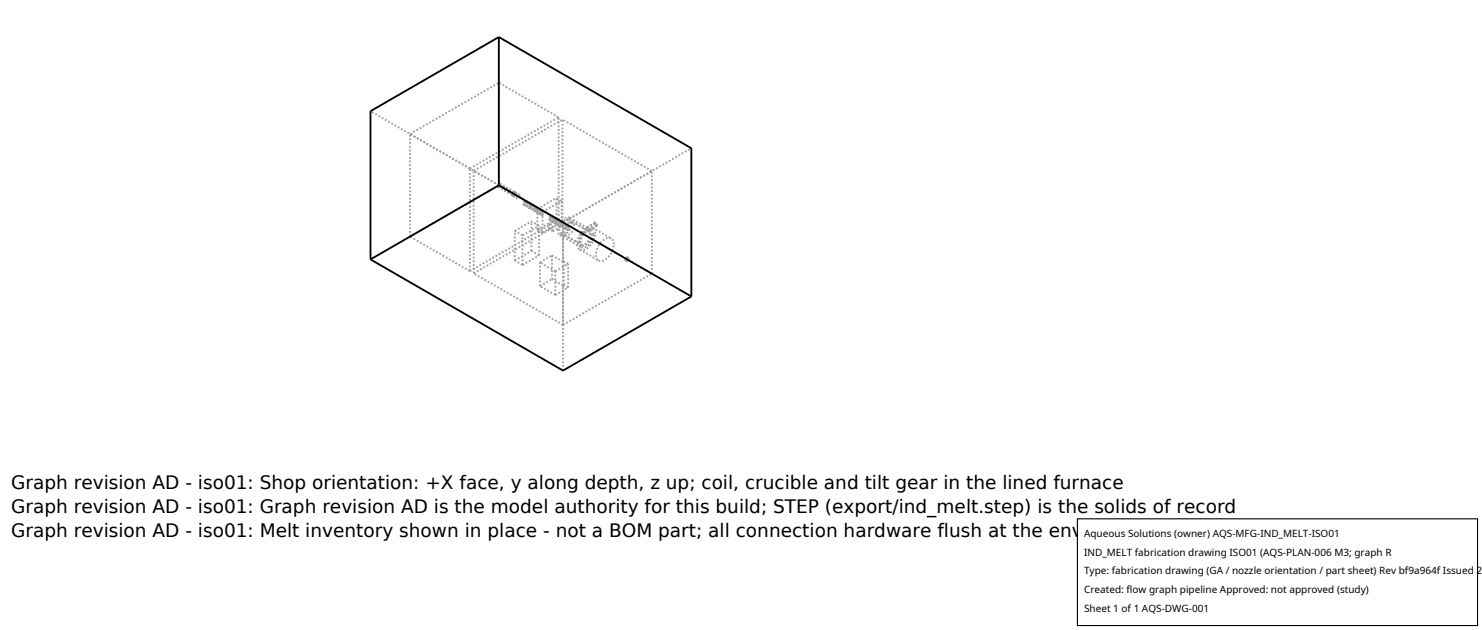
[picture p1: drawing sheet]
<svg xmlns="http://www.w3.org/2000/svg" width="212mm" height="90mm" viewBox="0 0 212 90" stroke-linecap="round" stroke-linejoin="round" font-family="sans-serif">
<g fill="none" stroke="#a0a0a0" stroke-width=".26" stroke-dasharray=".3 .3" stroke-linecap="butt">
<path d="M58.6 19.1l12.6-7.3M79.8 16.7l-8.6-4.9M58.6 33.8v-14.7M58.6 33.8l12.6-7.3M67.1 38.7v-14.6M67.1 24.1l12.7-7.4M67.1 38.7l12.7-7.3M67.1 24.1l-8.5-5M67.1 38.7l-8.5-4.9M67.7 39v-14.6M67.7 24.4l12.6-7.3M67.7 39l12.6-7.3"/>
<path d="M71.1 26.7l.2-.1 .1-.3M71.1 26.7l2.2 1.3M71.1 26.7l.2-.1 .1-.2M71.1 26.7l2.2 1.2M71.2 26.5v-14.7M71.4 26.3l-.3 .1v.3M71.4 26.3l2.2 1.2M71.4 26.2l-.3 .2v.3M71.4 26.2l2.2 1.3M71.4 26.4v-.1M71.4 26.3v-.1M73.3 28v-.4l.3-.1"/>
<path d="M73.3 28l.5 .3M73.3 28l.2-.1 .1-.3M73.3 27.9h.2l.1-.3M73.5 37.2v-4.2M73.5 37.2l2.4-1.4M73.5 33l2.4-1.4M73.6 27.5l-.3 .1v.3M73.6 27.5l-.3 .2v.3M73.6 27.5l.1 .1M73.6 27.5l.5 .3M73.6 27.6v-.1M73.7 27.6l-.2 .3-.2 .1"/>
<path d="M73.8 28.3v-.3l.3-.2M74.1 27.8l.1 .1M74.2 27.9l-.1 .3-.3 .1M74.6 37.8l-1.1-.6M74.6 37.8v-4.2M74.6 33.6l-1.1-.6M74.6 37.8l2.4-1.3M74.6 33.6l2.4-1.4M74.8 29.2h.2l.1-.3M74.8 29.2l.4 .2M74.8 29.2l.2-.1 .1-.2M75 28.8l-.2 .1v.3"/>
<path d="M75 28.8l.4 .2M75.1 28.9l-.1-.1M75.2 29.4h.2l.1-.3M75.2 29.4l.1-.1 .1-.2M75.4 29l-.2 .2v.2M75.4 29l-.3 .1 .1 .3M75.4 29.1v-.1M75.5 29.1l-.1-.1M75.5 29.6h.2l.1-.3M75.5 29.6l.4 .3M75.5 29.6l.2-.1 .1-.2M75.5 29.6l.4 .2"/>
<path d="M75.7 29.3l-.2 .1v.2M75.7 29.3l.4 .2M75.8 29.2l-.3 .1v.3M75.8 29.2l.3 .2M75.8 29.3h-.1M75.8 29.3v-.1M75.9 29.9l.2-.1 .1-.3M75.9 35.8v-4.2M75.9 29.8l.2-.1 .1-.1M76.1 29.5l-.2 .1v.2M76.1 29.4l-.2 .1v.4M76.2 29.6l-.1-.1"/>
<path d="M76.2 29.5l-.1-.1M76.3 30.1l.2-.1 .1-.3M76.3 30.1l.3 .2M76.3 30h.1l.1-.2M76.3 30l.3 .2M76.5 29.7l-.2 .1v.2M76.5 29.7l.3 .2M76.5 29.6l-.2 .2v.3M76.5 29.6l.4 .2M76.5 29.8v-.1M76.6 29.7l-.1-.1M76.6 30.3l.2-.1 .1-.2"/>
<path d="M76.6 30.2h.2l.1-.2M76.7 32.8v-3M76.7 32.8l2.8-1.6M76.7 29.8l2.8-1.5M76.8 29.9l-.2 .1v.2M76.9 29.8l-.3 .2v.3M76.9 30l-.1-.1M76.9 30v-.2M77 30.5l.2-.1 .1-.2M77 30.5l.4 .2M77 36.5l-1.1-.7M77 36.5v-4.3"/>
<path d="M77 32.2l-1.1-.6M77 30.4h.2l.1-.2M77 30.4l.4 .2M77.1 37.5l1.7-1M77.2 30.1l-.2 .1v.2M77.2 30.1l.4 .2M77.2 30l-.2 .2v.3M77.2 30l.4 .3M77.3 30.2l-.1-.1M77.3 30.2l-.1-.2M77.4 30.7l.2-.1 .1-.2M77.4 30.6h.1l.1-.2"/>
<path d="M77.5 33.2l-.8-.4M77.5 30.3l-.8-.5M77.5 33.2v-2.9M77.5 33.2l1.4-.8M77.5 30.3l2.7-1.6M77.6 30.3l-.2 .1v.2M77.6 30.3l-.3 .1 .1 .3M77.6 30.4v-.1M77.7 30.4l-.1-.1M78.4 32.1l.5 .3M78.4 32.1l1.1-.7M78.4 32.7v-.6"/>
<path d="M78.4 32.7l1.1-.6M78.5 31.3h.2l.1-.3M78.5 31.3l.3 .3M78.5 31.3l.1-.1 .1-.2M78.5 31.3l.4 .2M78.7 30.9l-.2 .2v.2M78.7 30.9l.3 .3M78.7 30.9l-.3 .2 .1 .2M78.7 30.9l.4 .2M78.7 31v-.1M78.8 31l-.1-.1M78.8 31.6l.2-.1 .1-.3"/>
<path d="M78.8 36.5v3.4M78.9 31.5l.1-.1 .1-.2M78.9 33v-.6M78.9 33l1.1-.6M78.9 33l-.5-.3M79 31.2l-.1 .1v.2M79.1 31.1l-.3 .2v.3M79.1 31.2h-.1M79.1 31.2v-.1M79.2 31.8l.2-.1 .1-.3M79.2 31.8l.3 .2M79.2 31.7l.2-.1 .1-.1"/>
<path d="M79.2 31.7l.4 .2M79.3 38.7l1.8-1M79.3 38.7l-2.2-1.2M79.4 31.4l-.2 .1v.2M79.4 31.4l.4 .2M79.4 31.3l-.2 .2v.3M79.4 31.3l.4 .2M79.5 31.5l-.1-.1M79.5 31.4l.5 .3M79.5 31.2v-2.9M79.5 32.1v-.7M79.5 31.4l-.1-.1"/>
<path d="M79.5 32l.3-.1 .1-.3M79.6 31.9h.1l.1-.2M79.8 31.6l-.2 .1v.2M79.8 31.4v-14.7M79.8 31.4l-8.6-4.9M79.8 31.5l-.2 .2-.1 .3M79.8 31.7v-.1M79.9 31.6l-.1-.1M79.9 32.2l.2-.1 .1-.2M79.9 32.2l.4 .2M79.9 32.1h.2l.1-.2M79.9 32.1l.4 .2"/>
<path d="M80 33.6h.5l.6-.4 .4-.7 .2-.8M80 33.6l3 1.7M80 31.7l.2-.1M80 32.4v-.7M80 32.4l-.5-.3M80.1 33.3h.4l.5-.3 .4-.6 .1-.5M80.1 33.3l3.1 1.7M80.1 31.8l-.1 .1-.1 .2M80.1 31.8l.4 .2M80.2 31.7l-.3 .2v.3M80.2 31.7l.3 .2M80.2 31.9l-.1-.1"/>
<path d="M80.2 31.6l-.7-.4M80.2 28.7l-.7-.4M80.2 31.6v-2.9M80.2 31.9v-.2M80.3 32.4l.2-.1 .1-.2M80.3 32.3h.2l.1-.2M80.3 31.7v-14.6M80.4 31.7l-27.5-15.8M80.4 31.7l18.3-10.5M80.4 31.7l-12.7-7.3M80.4 37.4v-5.7M80.4 37.4l-1.6-.9"/>
<path d="M80.4 31.7l12.7-7.3M80.5 32l-.2 .1v.2M80.5 37.3l-.1 .1M80.5 31.9l-.2 .2v.3M80.6 32.1l-.1-.1M80.6 32.1l-.1-.2M80.6 32.6l.2-.1 .2-.2M80.6 32.6l.4 .2M80.7 32.6l.1-.1 .1-.2M80.7 32.6l.3 .2M80.7 33.6h.4l.4-.3 .4-.5 .1-.6M80.7 33.6l2.3 1.3"/>
<path d="M80.9 32.2l-.2 .1v.3M80.9 32.2l.3 .2M80.9 32.2l-.3 .1v.3M80.9 32.2l.4 .2M80.9 32.3v-.1M81 32.3l-.1-.1M81 32.8h.2l.1-.3M81 32.8l.2-.1 .1-.2M81.1 37.7l-.6-.4M81.2 32.4l-.2 .1v.3M81.2 31.4l-.2-.1-.3 .1-.6 .6-.2 .8 .2 .5M81.2 31.4l3.1 1.7"/>
<path d="M81.3 32.4l-.3 .1v.3M81.3 32.5l-.1-.1M81.3 32.5v-.1M81.4 31.1l-.3-.1-.4 .2-.7 .7-.3 1 .1 .4 .2 .3M81.4 31.1l3 1.7M81.5 31.9l-.1-.4-.2-.1M81.7 31.7l-.1-.4-.2-.2M81.8 31.7h-.3l-.3 .1-.5 .6-.2 .7 .2 .5M81.8 31.7l2.3 1.3M82 32.2v-.3l-.2-.2M82.8 35.6l.7 .1 .7-.5 .6-.9 .2-1M82.8 35.6l2.7 1.6"/>
<path d="M83 34.9h.4l.4-.3 .4-.5 .1-.6M83 35.3h.5l.6-.4 .5-.7 .1-.7M83.2 35l.4 .1 .4-.3 .4-.6 .1-.6M83.9 32.4v.3l.2 .2M83.9 32.5v.2l.2 .1M84 32.4h-.1M84 32.5h-.1M84.1 33l-.5 .1-.6 .5-.2 .8v.3l.2 .2M84.1 32.8v-.1l-.1-.2M84.1 32.9l.1-.2-.2-.3M84.3 33.1h-.3l-.3 .1-.6 .6-.2 .8 .3 .4M84.3 33.5l-.1-.3-.1-.2"/>
<path d="M84.4 32.8h-.3l-.4 .1-.7 .8-.3 .9 .1 .4 .2 .3M84.5 33.6l-.1-.3-.1-.2M84.6 32.5l-.4-.1-.5 .2-.5 .4-.4 .6-.3 .6-.1 .6 .1 .5 .3 .3M84.6 32.5l2.7 1.6M84.7 33.5l-.1-.4-.2-.3M85 31.8v.3l.2 .1M85 31.8l-1.1 .6M85 31.8l-1.1 .7M85 33.3l-.1-.5-.3-.3M85.1 31.8h-.1M85.1 31.9l-.1-.1M85.2 32.2v-.2l-.1-.1"/>
<path d="M85.2 32.2l-1.1 .6M85.2 32.2l.1-.2-.2-.2M85.2 32.2l-1.1 .7M85.5 37.2h.6l.8-.5 .6-.9 .2-.9M87.3 34.1l-.4-.1-.5 .2-.5 .3-.4 .6-.3 .6-.1 .6 .1 .6 .3 .3M87.7 34.9l-.1-.5-.3-.3M89.4 37.2v-.3l.2-.1M89.4 37.2v.1M89.4 37.3l.3-.1 .1-.3M89.6 36.8l.1 .1M89.6 36.8h.1M89.7 36.9l-.1 .3h-.2"/>
<path d="M89.7 36.8l-.3 .2v.3M89.8 36.9l-.1-.1M93.1 39.1v-14.7M93.1 24.4l-12.8-7.3M93.1 39.1l-12.8-7.4M77.1 40.9l1.7-1M77.1 40.9v-3.4M79.3 42.1l1.8-1M79.3 42.1l-2.2-1.2M79.3 42.1v-3.4M80.4 52.9v-21.2M80.4 40.8l-1.6-.9"/>
<path d="M80.4 46.4v-5.6M80.4 46.4l-12.7-7.4M80.4 46.4l12.7-7.3M80.5 40.7l-.1 .1M80.5 40.7v-3.4M81.1 41.1l-.6-.4M81.1 41.1v-3.4"/>
</g>
<path d="M71.2 5.3l-18.3 10.6v21.1M71.2 5.3l27.5 15.9v21.1M71.2 5.3v21.2M52.9 37l27.5 15.9 18.3-10.6M71.2 26.5l27.5 15.8M71.2 26.5l-18.3 10.5" fill="none" stroke="#000" stroke-width=".26"/>
<path d="M153.9 74.1h57.1v15.2h-57.1z" fill="#fff" stroke="#000" stroke-width=".16"/>
<g font-size="2.6">
<text x="1.6" y="69.8">Graph revision AD - iso01: Shop orientation: +X face, y along depth, z up; coil, crucible and tilt gear in the lined furnace</text>
<text x="1.6" y="73.3">Graph revision AD - iso01: Graph revision AD is the model authority for this build; STEP (export/ind_melt.step) is the solids of record</text>
<text x="1.6" y="76.7">Graph revision AD - iso01: Melt inventory shown in place - not a BOM part; all connection hardware flush at the envelope faces (nothing protrudes)</text>
</g>
<g font-size="1.4">
<text x="154.8" y="76.6">Aqueous Solutions (owner) AQS-MFG-IND_MELT-ISO01</text>
<text x="154.8" y="79.3">IND_MELT fabrication drawing ISO01 (AQS-PLAN-006 M3; graph R</text>
<text x="154.8" y="82">Type: fabrication drawing (GA / nozzle orientation / part sheet) Rev bf9a964f Issued 2</text>
<text x="154.8" y="84.7">Created: flow graph pipeline Approved: not approved (study)</text>
<text x="154.8" y="87.4">Sheet 1 of 1 AQS-DWG-001</text>
</g>
</svg>
